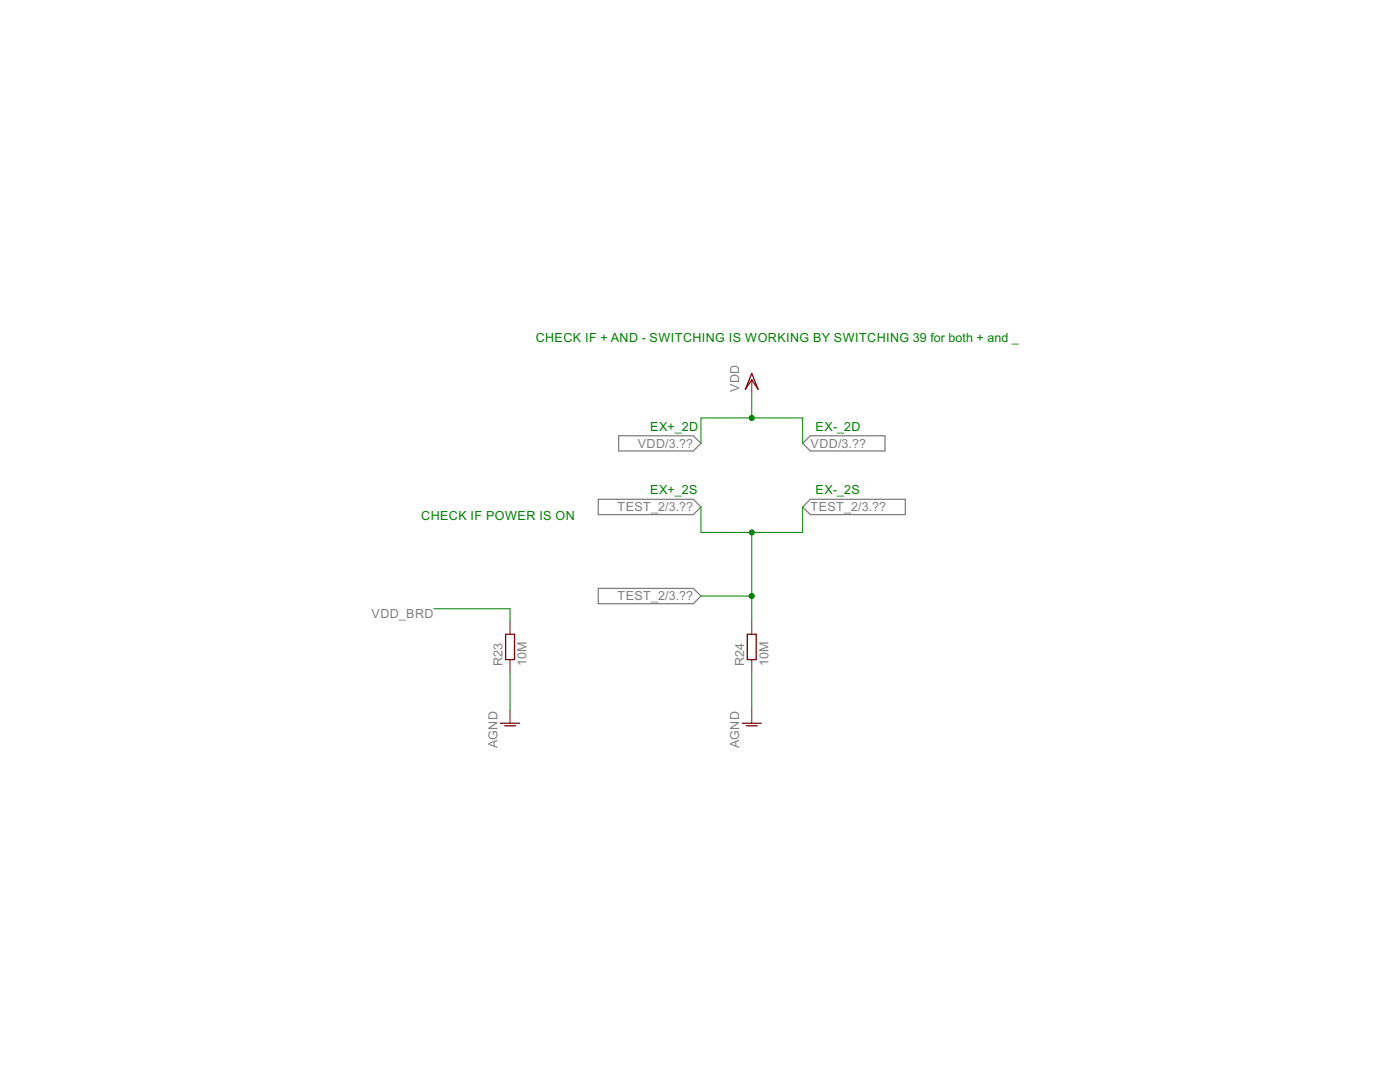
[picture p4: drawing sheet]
<svg xmlns="http://www.w3.org/2000/svg" width="279mm" height="216mm" viewBox="0 0 279 216" stroke-linecap="round" stroke-linejoin="round" font-family="sans-serif">
<path d="M119.4 99.6h19l1.5 1.6-1.5 1.5h-19zM123.5 87h14.9l1.5 1.5-1.5 1.5h-14.9zM160.2 88.5l1.5-1.5h14.9v3h-14.9zM119.4 117.4h19l1.5 1.5-1.5 1.6h-19zM160.2 101.2l1.5-1.6h19v3.1h-19z" fill="none" stroke="#808080" stroke-width=".25"/>
<path d="M150 74.5l1.3 3.2-1.3-1.9-1.2 1.9zM100.9 126.6h1.8v5h-1.8zM149.1 126.6h1.8v5h-1.8zM99.9 144.3h3.8M100.7 144.8h2.2M148.1 144.3h3.8M148.9 144.8h2.2" fill="none" stroke="#800000" stroke-width=".25"/>
<path d="M150 75.8v2.5M101.8 124v2.6M101.8 131.6v2.6M150 124v2.6M150 131.6v2.6M101.8 141.8v2.5M150 141.8v2.5" fill="none" stroke="#800000" stroke-width=".2"/>
<path d="M150 78.3v5.1M139.9 88.5v-5.1h20.3v5.1M139.9 101.2v5h20.3v-5M139.9 118.9h10.1M150 106.2v17.8M86.6 121.5h15.2v2.5M101.8 134.2v7.6M150 134.2v7.6" fill="none" stroke="#008000" stroke-width=".2"/>
<g fill="#008000" stroke="#008000" stroke-width=".2">
<circle cx="150" cy="83.4" r=".51"/>
<circle cx="150" cy="118.9" r=".51"/>
<circle cx="150" cy="106.2" r=".51"/>
</g>
<g font-size="2.8" fill="#008000">
<text x="106.9" y="68.2">CHECK IF + AND - SWITCHING IS WORKING BY SWITCHING 39 for both + and _</text>
<text x="129.8" y="85.9">EX+_2D</text>
<text x="162.8" y="85.9">EX-_2D</text>
<text x="129.8" y="98.6">EX+_2S</text>
<text x="162.8" y="98.6">EX-_2S</text>
<text x="84.1" y="103.7">CHECK IF POWER IS ON</text>
</g>
<g font-size="2.8" fill="#808080">
<text x="147.5" y="78.3" transform="rotate(-90 147.5 78.3)">VDD</text>
<text x="127.3" y="89.4">VDD/3.??</text>
<text x="161.8" y="89.4">VDD/3.??</text>
<text x="123.2" y="102">TEST_2/3.??</text>
<text x="161.8" y="102">TEST_2/3.??</text>
<text x="123.2" y="119.8">TEST_2/3.??</text>
<text x="74.2" y="123.2">VDD_BRD</text>
<text x="100.3" y="132.9" transform="rotate(-90 100.3 132.9)">R23</text>
<text x="105.1" y="132.9" transform="rotate(-90 105.1 132.9)">10M</text>
<text x="148.5" y="132.9" transform="rotate(-90 148.5 132.9)">R24</text>
<text x="153.3" y="132.9" transform="rotate(-90 153.3 132.9)">10M</text>
<text x="99.3" y="149.4" transform="rotate(-90 99.3 149.4)">AGND</text>
<text x="147.5" y="149.4" transform="rotate(-90 147.5 149.4)">AGND</text>
</g>
</svg>
